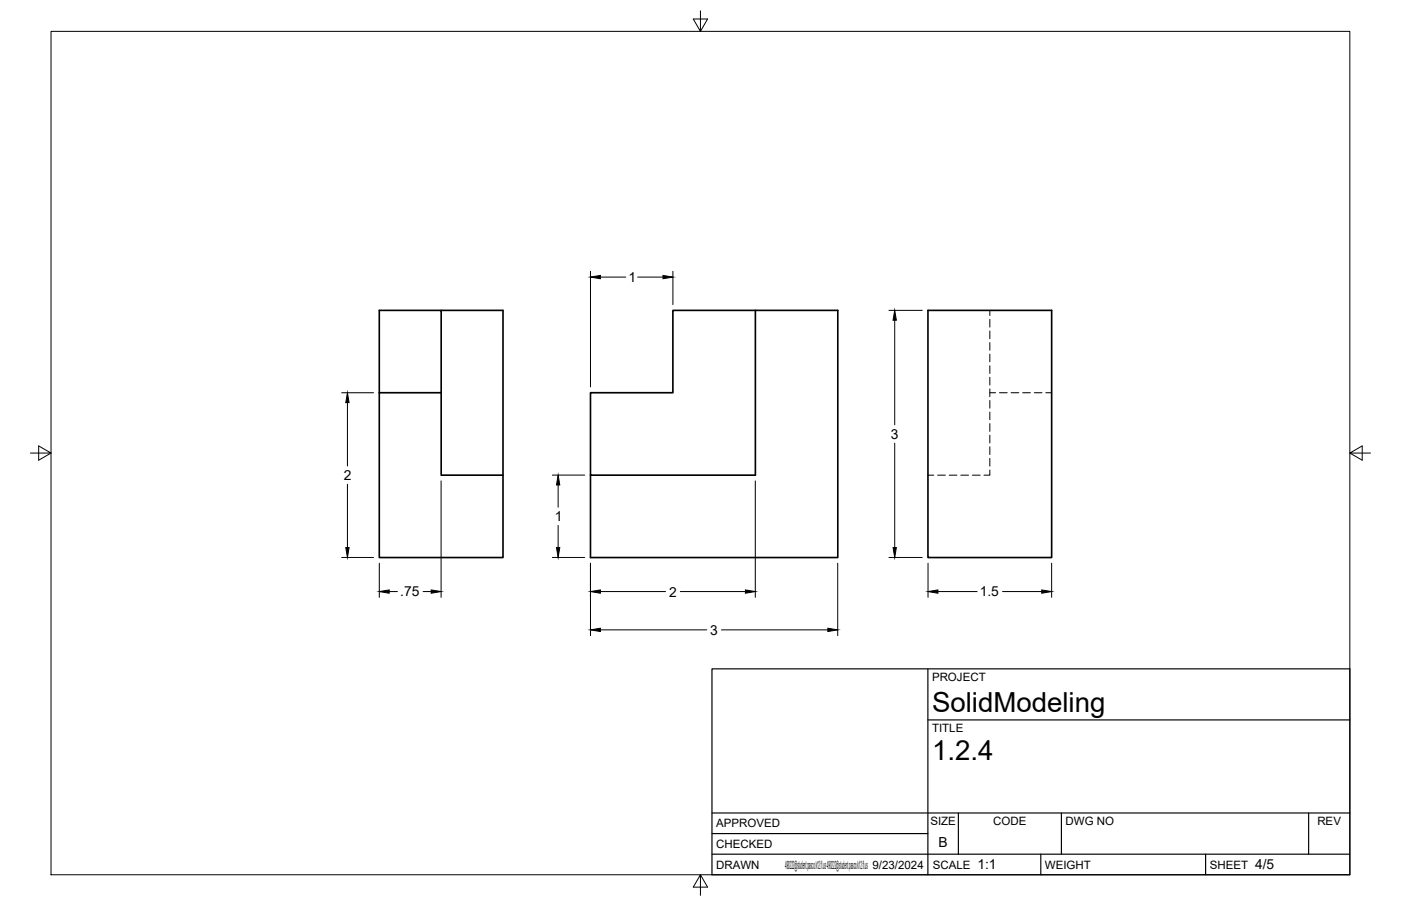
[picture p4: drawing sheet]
<svg xmlns="http://www.w3.org/2000/svg" width="432mm" height="279mm" viewBox="0 0 432 279" stroke-linecap="round" stroke-linejoin="round" font-family="sans-serif">
<!-- layer: Visible -->
<path d="M116.9 95.7h19.1v25.4h-19.1zM136 95.7h19v76.2h-38.1v-50.8M232.8 95.7v50.8h-50.8v-25.4h25.4v-25.4h50.8v76.2h-76.2v-25.4M286 95.7h38.1v76.2h-38.1zM136 121.1v25.4h19" fill="none" stroke="#000" stroke-width=".51"/>
<!-- layer: Hidden -->
<g fill="none" stroke="#000" stroke-width=".31">
<path d="M305.1 95.7v1.6M305.1 98.5v2.4M305.1 102.1v2.4M305.1 105.6v2.4M305.1 109.2v2.4M305.1 112.8v2.4M305.1 116.4v2.3M305.1 119.9v2.4M305.1 121.1h1.8M305.1 123.5v2.4M305.1 127.1v2.4M305.1 130.6v2.4"/>
<path d="M305.1 134.2v2.4M305.1 137.8v2.4M308 121.1h2.4M311.6 121.1h2.4M315.2 121.1h2.4M318.8 121.1h2.3M322.3 121.1h1.8M286 146.5h1.8M289 146.5h2.4M292.6 146.5h2.3M296.1 146.5h2.4M299.7 146.5h2.4"/>
<path d="M305.1 144.9v1.6h-1.8M305.1 141.4v2.3"/>
</g>
<!-- layer: Border -->
<path d="M15.7 9.7h400.3v260.1h-400.3zM215.9 3.3v6.4l-2.2-3.8h4.4l-2.2 3.8M9.4 139.7h6.3l-3.8-2.2v4.4l3.8-2.2M416 139.7l3.8 2.2v-4.4l-3.8 2.2h6.4M215.9 269.8l2.2 3.8h-4.4l2.2-3.8v6.3" fill="none" stroke="#000" stroke-width=".31"/>
<!-- layer: Titleblock -->
<path d="M219.4 206.3h196.6v63.5h-196.6zM286 206.3v63.5M286 222h130M219.4 257.1h66.6M219.4 250.7h196.6M295.4 250.7v12.7M327.1 250.7v12.7M403.3 250.7v12.7M219.4 263.4h196.6M320.8 263.4v6.4M371.6 263.4v6.4" fill="none" stroke="#000" stroke-width=".36"/>
<!-- layer: FD_Dimensions -->
<g fill="none" stroke="#000" stroke-width=".31">
<path d="M182 83.7v35.6M185 85.4h7.9M196.5 85.4h7.8M207.4 83.7v10.2M274 95.7h10.2M275.8 98.8v32.2M105.3 121.1h9.8M107.1 124.2v19.5M275.8 136.7v32.2M107.1 149.3v19.6M136 148.3v35.9M170.2 146.5h10"/>
<path d="M172 149.6v6.8M232.8 148.3v35.9M105.3 171.9h9.8M116.9 173.7v10.5M170.2 171.9h10M172 162v6.9M182 173.7v22.3M258.2 173.7v22.3M274 171.9h10.2M286 173.7v10.5M324.1 173.7v10.5M120 182.4h2.5"/>
<path d="M130.4 182.4h2.5M185 182.4h20.1M185 194.2h32.8M209.7 182.4h20M222.4 194.2h32.7M289.1 182.4h12.1M309 182.4h12.1"/>
</g>
<g fill="#000" stroke="#000" stroke-width=".31">
<path d="M182 85.4l3-.5v1.1zM204.3 84.9l3.1 .5-3.1 .6zM275.8 95.7l.5 3.1h-1zM107.1 121.1l.5 3.1h-1zM172 146.5l.5 3.1h-1zM106.6 168.9h1l-.5 3zM171.5 168.9h1l-.5 3zM275.3 168.9h1l-.5 3zM116.9 182.4l3.1-.5v1zM132.9 181.9l3.1 .5-3.1 .5zM182 194.2l3-.5v1.1zM182 182.4l3-.5v1z"/>
<path d="M229.7 181.9l3.1 .5-3.1 .5zM255.1 193.7l3.1 .5-3.1 .6zM286 182.4l3.1-.5v1zM321.1 181.9l3 .5-3 .5z"/>
</g>
<g font-size="8.5">
<text x="287.3" y="219.5">SolidModeling</text>
<text x="287.3" y="234.5">1.2.4</text>
</g>
<g font-size="4.3">
<text x="193.7" y="87">1</text>
<text x="274.6" y="135.3">3</text>
<text x="106" y="148">2</text>
<text x="171" y="160.7">1</text>
<text x="123.4" y="183.9">.75</text>
<text x="206.3" y="184">2</text>
<text x="302" y="183.9">1.5</text>
<text x="218.9" y="195.7">3</text>
<text x="289.3" y="261.2">B</text>
<text x="301.2" y="268.1">1:1</text>
<text x="386.8" y="268.1">4/5</text>
</g>
<g font-size="3.5">
<text x="287.3" y="210.1">PROJECT</text>
<text x="287.3" y="225.8">TITLE</text>
<text x="220.7" y="255.2">APPROVED</text>
<text x="286.7" y="254.5">SIZE</text>
<text x="306.1" y="254.5">CODE</text>
<text x="328.4" y="254.5">DWG NO</text>
<text x="406" y="254.5">REV</text>
<text x="220.7" y="261.5">CHECKED</text>
<text x="220.7" y="267.9">DRAWN</text>
<text x="242" y="267.9">490222@student.pasco.k12.fl.us 490222@student.pasco.k12.fl.us 9/23/2024</text>
<text x="287.5" y="267.9">SCALE</text>
<text x="322.1" y="267.9">WEIGHT</text>
<text x="372.9" y="267.9">SHEET</text>
</g>
</svg>
